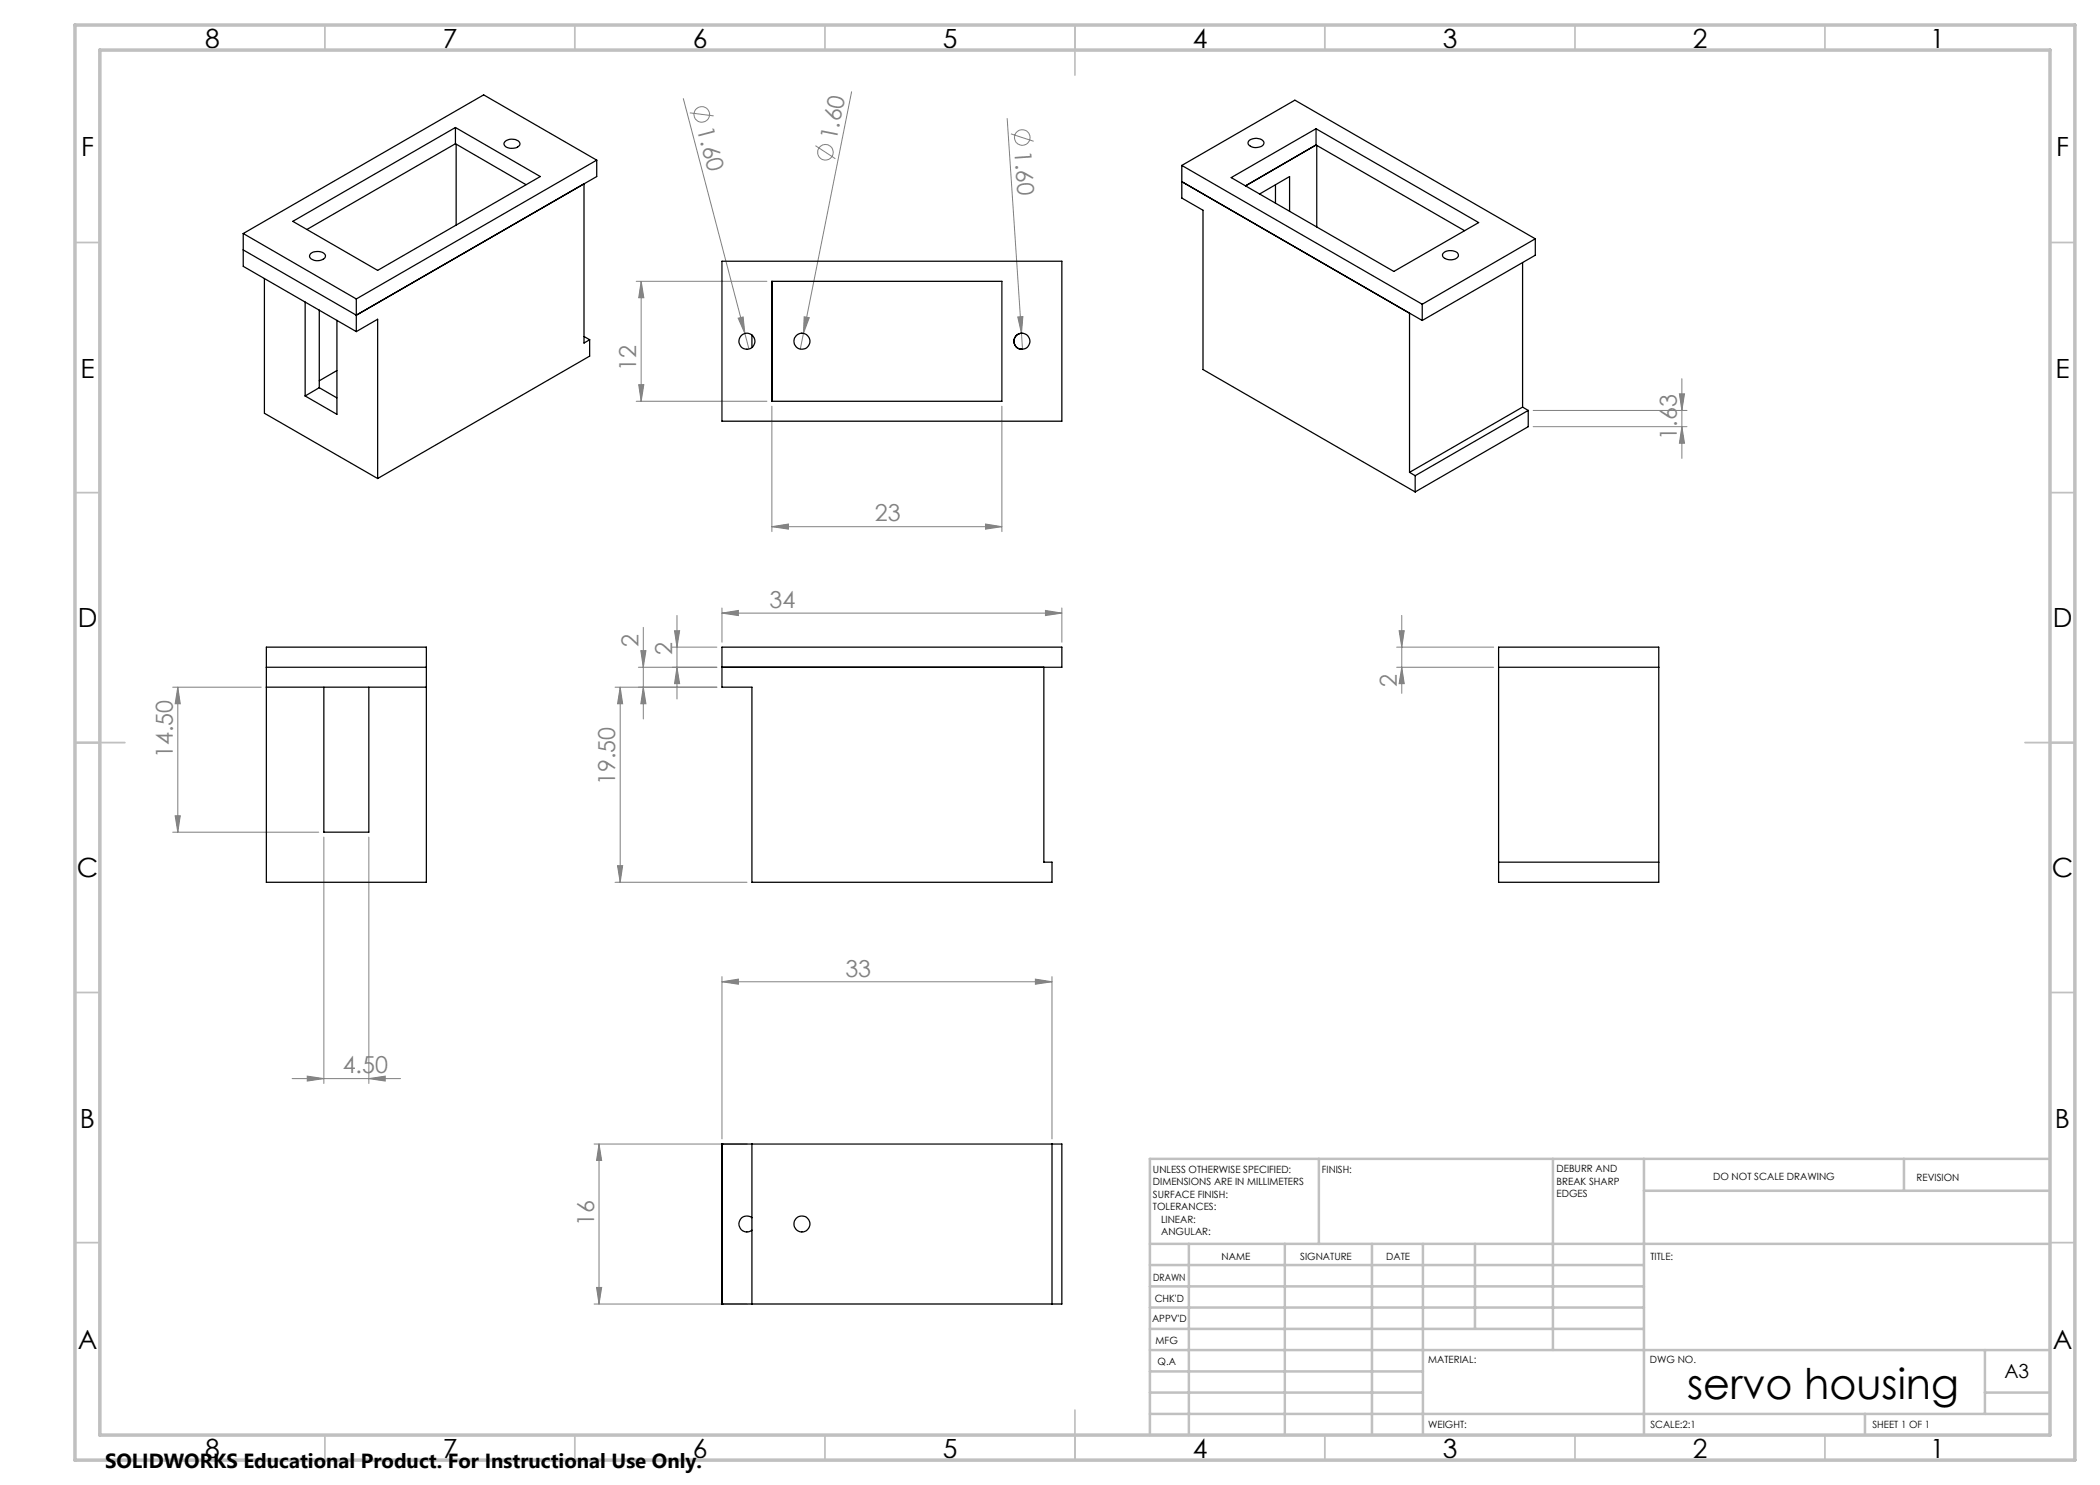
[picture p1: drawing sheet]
<svg xmlns="http://www.w3.org/2000/svg" width="420mm" height="297mm" viewBox="0 0 420 297" stroke-linecap="round" stroke-linejoin="round" font-family="sans-serif">
<g fill="none" stroke="#808080" stroke-width=".2">
<path d="M136.7 19.7l12.3 47M170.3 18.3l-9.6 48.4M138 22.6l4.7 .6M163.1 29.1l4 2.6M201.4 23.7l3.1 46.1M202.2 26.8l4.5 1.5M127.2 56.3h26.2M128.2 56.3v24M128.2 56.3l.6 3.2h-1.1zM127.7 76.9h1.1l-.6 3.4zM147.6 63.6l1-.2 .4 3.3zM149 66.7l.8 3.1"/>
<path d="M160.7 66.7l-.6 3.1M160.8 63.4l1.1 .1-1.2 3.2zM203.6 63.4l1-.1-.3 3.4zM335.9 78.8h1l-.5 3.3zM336.4 75.7v16M127.2 80.3h26.2M154.4 81.2v25.1M200.4 81.2v25.1M306.6 82.1h30.8M306.6 85.3h30.8M336.4 85.3l.5 3.3h-1zM154.4 105.3l3.3-.5v1z"/>
<path d="M154.4 105.3h46M197.1 104.8l3.3 .5-3.3 .5zM34.5 137.4h17.7M35.6 137.4v29M35.6 137.4l.5 3.4h-1.1zM123 137.4h20.4M124 137.4v39.1M124 137.4l.5 3.4h-1zM127.7 133.5h15.7M128.2 130.1h1l-.5 3.4zM128.7 125.5v18.3M128.7 137.4l.5 3.4h-1z"/>
<path d="M134.4 129.4h9M134.9 126.1h1l-.5 3.3zM135.4 123.1v16.7M135.4 133.5l.5 3.2h-1zM144.4 122.6l3.3-.5v1zM144.4 121.6v6.8M144.4 122.6h68M209.1 122.1l3.3 .5-3.3 .5zM212.4 121.6v6.8M279.3 133.5h19.4M279.3 129.4h19.4M279.8 126.1h1l-.4 3.3z"/>
<path d="M280.4 123.1v15.6M280.4 133.5l.4 3.2h-1zM34.5 166.4h29.2M35 163.2h1.1l-.5 3.2zM64.8 167.4v49.3M73.8 167.4v49.3M123 176.5h26.4M123.5 173.1h1l-.5 3.4zM144.4 196.4l3.3-.6v1zM144.4 195.3v32.5M144.4 196.4h66M207.1 195.8l3.3 .6-3.3 .4z"/>
<path d="M210.4 195.3v32.5M58.4 215.7h21.7M61.5 215.2l3.3 .5-3.3 .5zM73.8 215.7l3.2-.5v1zM118.8 228.8h30.6M119.8 228.8v32M119.8 228.8l.5 3.3h-1zM119.3 257.5h1l-.5 3.3zM118.8 260.8h30.6"/>
<circle cx="140.4" cy="22.9" r="1.55"/>
<circle cx="165.1" cy="30.5" r="1.56"/>
<circle cx="204.5" cy="27.5" r="1.56"/>
</g>
<g fill="none" stroke="#c0c0c0" stroke-width=".35">
<path d="M65 5v5M115 5v5M165 5v5M215 5v10M265 5v5M315 5v5M365 5v5M15 48.5h5M410 48.5h5M15 98.5h5M410 98.5h5M15 148.5h10"/>
<path d="M405 148.5h10M15 198.5h5M410 198.5h5M15 248.5h5M410 248.5h5M65 287v5M115 287v5M165 287v5M215 282v10M265 287v5M315 287v5M365 287v5"/>
</g>
<g fill="none" stroke="#c0c0c0" stroke-width=".5">
<path d="M263.8 231.8v17M310.6 231.8v38.2M328.8 231.8v55.2M328.8 238.2h81.2M380.8 231.8v6.4M410 231.8h-180v55.2M230 248.8h180M230 257.3h98.8M230 253h98.8M237.8 248.8v38.2M257 248.8v38.2M274.4 248.8v38.2"/>
<path d="M284.6 248.8v38.2M295 248.8v17M230 265.8h98.8M230 261.5h98.8M230 278.5h54.6M230 274.3h54.6M230 270h180M397 278.5h13M397 270v12.8M230 282.8h180M373 282.8v4.2"/>
</g>
<path d="M15 5h400v287h-400zM20 10h390v277h-390z" fill="none" stroke="#c0c0c0" stroke-width=".7"/>
<g fill="#808080">
<path d="M203.6 63.4l1-.1-.3 3.4z"/>
<path d="M147.6 63.6l1-.2 .4 3.3z"/>
<path d="M160.8 63.4l1.1 .1-1.2 3.2z"/>
<path d="M144.4 122.6l3.3-.5v1zM209.1 122.1l3.3 .5-3.3 .5zM154.4 105.3l3.3-.5v1zM197.1 104.8l3.3 .5-3.3 .5z"/>
<path d="M144.4 196.4l3.3-.6v1zM207.1 195.8l3.3 .6-3.3 .4z"/>
<path d="M128.7 137.4l.5 3.4h-1zM128.2 130.1h1l-.5 3.4zM119.3 257.5h1l-.5 3.3zM119.8 228.8l.5 3.3h-1z"/>
<path d="M124 137.4l.5 3.4h-1zM123.5 173.1h1l-.5 3.4zM134.9 126.1h1l-.5 3.3zM135.4 133.5l.5 3.2h-1zM35.6 137.4l.5 3.4h-1.1zM35 163.2h1.1l-.5 3.2zM128.2 56.3l.6 3.2h-1.1zM127.7 76.9h1.1l-.6 3.4zM279.8 126.1h1l-.4 3.3zM280.4 133.5l.4 3.2h-1z"/>
<path d="M335.9 78.8h1l-.5 3.3zM336.4 85.3l.5 3.3h-1z"/>
<path d="M61.5 215.2l3.3 .5-3.3 .5zM73.8 215.7l3.2-.5v1z"/>
</g>
<g fill="none" stroke="#000" stroke-width=".25">
<path d="M91.1 25.5v3.2M91.1 28.7l-29.7 17.2M91.1 28.7l14.1 8.2M91.2 28.9v16.1M101 28.3a2.1 2.1 0 0 1 3 .3 1.39 1.39 0 0 1-1.9 1.1l-.4-.1a.8 .8 0 0 1-.7-.4 .8 .8 0 0 1 0-.9zM116.8 36.8v31.8l1.1-.7M119.3 32v3.3l-48 27.7-22.7-13M119.3 32l-48 27.8M119.3 32l-22.6-13-48.1 27.7M236.4 33.1l22.6-13.1 48.1 27.8M236.4 33.1l48 27.8M236.4 33.1v6.5l4.2 2.4v31.9l42.4 24.5"/>
<path d="M236.4 36.3l48 27.8M246.2 35.5l17-9.8 32.5 18.8-16.9 9.8zM249.7 28.2a2.01 2.01 0 0 1 3.1 .3 1.6 1.6 0 0 1-2.1 1l-.6-.3a.67 .67 0 0 1-.4-1zM251.9 38.8l6-3.5v7M255.1 37v3.6M263.2 25.7v3.3M263.2 29l29.7 17.1M263.2 29l-14.1 8.2M263.3 29.1v16.3M48.6 46.7v6.6l22.7 13M48.6 46.7l22.7 13.1M52.9 55.7v27l22.6 13"/>
<path d="M58.6 44.3l32.5-18.8 17 9.8-32.6 18.8zM62.1 50.7a2.15 2.15 0 0 1 3 .3 1.43 1.43 0 0 1-1.9 1.1l-.7-.2a.69 .69 0 0 1-.6-.5 .69 .69 0 0 1 .2-.7zM71.3 59.8v6.5M144.4 52.2h68v32h-68zM154.4 56.3h46v24h-46zM288.6 50.7a2.17 2.17 0 0 1 3 .1 1 1 0 0 1-1.2 1.2 1.43 1.43 0 0 1-1.9-1.1zM304.5 52.5v28.9M307.1 47.8l-22.7 13.1M307.1 47.8v3.2l-22.7 13.1M61 60.4v18.8M63.9 77.5l-2.9 1.7M63.9 62v15.5"/>
<path d="M63.9 77.5l3.5 2.1M67.4 64.1v18.8l-6.4-3.7M67.4 74.1l-3.5 2.1M71.3 66.3l4.2-2.5v31.9M116.8 67.3l1.1 .6M117.9 67.9v3.3l-42.4 24.5M150.4 67v2.5M204.4 66.6a1.61 1.61 0 0 0-1.6 1.6 1.61 1.61 0 0 0 1.6 1.6M281.9 62.6v31.9M284.4 60.9v3.2M281.9 94.5l1.1 .6M283 95.1v3.3"/>
<path d="M304.5 81.4l-22.6 13.1M304.5 81.4l1.1 .7M305.6 82.1l-22.6 13M305.6 82.1v3.2l-22.6 13.1M53.3 129.4h32v47.1h-32zM53.3 133.5h32M53.3 137.4h32M64.8 137.4v29h9v-29M144.4 133.5h68v-4.1h-68v8h6v39.1h60v-4.1h-1.6v-38.9M299.7 129.4h32.1v47.1h-32.1zM299.7 133.5h32.1M299.7 172.4h32.1"/>
<path d="M144.4 228.8h.1M144.4 228.8h68v32h-68M144.4 228.8v32M150.4 228.8v32M210.4 228.8v32M150.4 243.6a1.6 1.6 0 0 0-2.2 .1 1.6 1.6 0 0 0 0 2.2 1.6 1.6 0 0 0 2.2 .1M144.4 260.8h.1"/>
<circle cx="149.4" cy="68.3" r="1.59"/>
<circle cx="160.4" cy="68.2" r="1.6"/>
<circle cx="204.4" cy="68.3" r="1.59"/>
<circle cx="160.4" cy="244.8" r="1.59"/>
</g>
<text font-size="8.5" x="337.4" y="279.7">servo housing</text>
<g font-size="5.3">
<text x="41" y="9.5">8</text>
<text x="88.5" y="9.5">7</text>
<text x="138.5" y="9.5">6</text>
<text x="188.5" y="9.5">5</text>
<text x="238.5" y="9.5">4</text>
<text x="288.5" y="9.5">3</text>
<text x="338.5" y="9.5">2</text>
<text x="386" y="9.5">1</text>
<text x="16.2" y="31.3">F</text>
<text x="411.2" y="31.3">F</text>
<text x="16.1" y="75.5">E</text>
<text x="411.1" y="75.5">E</text>
<text x="15.5" y="125.5">D</text>
<text x="410.5" y="125.5">D</text>
<text x="15.4" y="175.5">C</text>
<text x="410.4" y="175.5">C</text>
<text x="16" y="225.5">B</text>
<text x="411" y="225.5">B</text>
<text x="15.5" y="269.8">A</text>
<text x="410.5" y="269.8">A</text>
<text x="41" y="291.5">8</text>
<text x="88.5" y="291.5">7</text>
<text x="138.5" y="291.5">6</text>
<text x="188.5" y="291.5">5</text>
<text x="238.5" y="291.5">4</text>
<text x="288.5" y="291.5">3</text>
<text x="338.5" y="291.5">2</text>
<text x="386" y="291.5">1</text>
</g>
<g font-size="4.7" fill="#808080">
<text x="139.4" y="25.8" transform="rotate(75 139.4 25.8)">1.60</text>
<text x="167.3" y="28.3" transform="rotate(-79 167.3 28.3)">1.60</text>
<text x="202.9" y="30.2" transform="rotate(86 202.9 30.2)">1.60</text>
<text x="127.2" y="74.2" transform="rotate(-90 127.2 74.2)">12</text>
<text x="335.4" y="87.9" transform="rotate(-90 335.4 87.9)">1.63</text>
<text x="175" y="104.3">23</text>
<text x="153.9" y="121.6">34</text>
<text x="127.7" y="129.4" transform="rotate(-90 127.7 129.4)">2</text>
<text x="134.4" y="131" transform="rotate(-90 134.4 131)">2</text>
<text x="279.3" y="137.4" transform="rotate(-90 279.3 137.4)">2</text>
<text x="34.6" y="151.6" transform="rotate(-90 34.6 151.6)">14.50</text>
<text x="123" y="157.1" transform="rotate(-90 123 157.1)">19.50</text>
<text x="169.1" y="195.3">33</text>
<text x="68.5" y="214.7">4.50</text>
<text x="118.8" y="245.3" transform="rotate(-90 118.8 245.3)">16</text>
</g>
<text font-size="4.1" x="21" y="293.7">SOLIDWORKS Educational Product. For Instructional Use Only.</text>
<text font-size="3.9" x="400.9" y="275.5">A3</text>
<g font-size="2">
<text x="230.6" y="234.6">UNLESS OTHERWISE SPECIFIED:</text>
<text x="230.6" y="237.1">DIMENSIONS ARE IN MILLIMETERS</text>
<text x="230.6" y="239.6">SURFACE FINISH:</text>
<text x="264.4" y="234.6">FINISH:</text>
<text x="311.3" y="234.5">DEBURR AND</text>
<text x="311.3" y="237">BREAK SHARP</text>
<text x="311.3" y="239.5">EDGES</text>
<text x="342.6" y="236">DO NOT SCALE DRAWING</text>
<text x="383.3" y="236.2">REVISION</text>
<text x="230.6" y="242.1">TOLERANCES:</text>
<text x="232.2" y="244.6">LINEAR:</text>
<text x="232.2" y="247.1">ANGULAR:</text>
<text x="244.3" y="252">NAME</text>
<text x="260" y="251.9">SIGNATURE</text>
<text x="277.2" y="251.9">DATE</text>
<text x="330.1" y="251.9">TITLE:</text>
<text x="230.6" y="256.1">DRAWN</text>
<text x="230.9" y="260.3">CHK'D</text>
<text x="230.4" y="264.4">APPV'D</text>
<text x="231.1" y="268.8">MFG</text>
<text x="231.5" y="273">Q.A</text>
<text x="285.6" y="272.5">MATERIAL:</text>
<text x="330" y="272.5">DWG NO.</text>
<text x="285.6" y="285.5">WEIGHT:</text>
<text x="330.1" y="285.6">SCALE:2:1</text>
<text x="374.5" y="285.6">SHEET 1 OF 1</text>
</g>
</svg>
